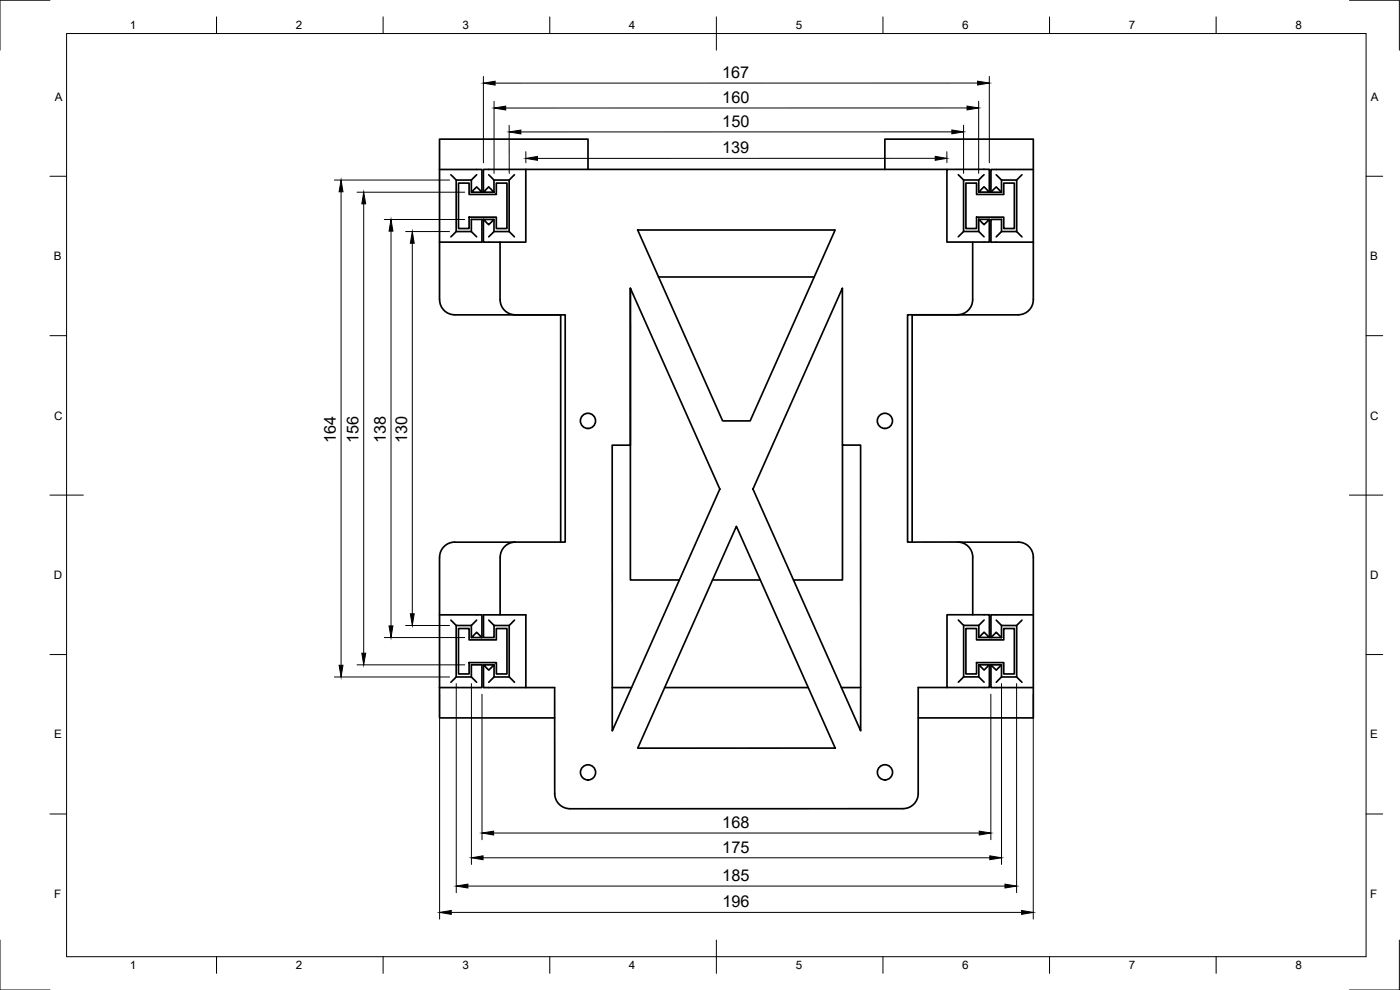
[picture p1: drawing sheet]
<svg xmlns="http://www.w3.org/2000/svg" width="420mm" height="297mm" viewBox="0 0 420 297" stroke-linecap="round" stroke-linejoin="round" font-family="sans-serif">
<!-- layer: Visible -->
<g fill="none" stroke="#000" stroke-width=".51">
<path d="M131.9 50.8h12.7v6.9M131.9 50.8v39.1M135.3 52.4l1.6 1.6h4.6M136.9 54v15.5l-1.6 1.6M137.6 54.9h3.2v3.4h8.1v-3.4h3.2v13.7h-3.2v-3.4h-8.1v3.4h-3.2zM141.5 54v3.7M141.5 57.6l1.5-1.5 1.6 1.6zM143 52.4l-1.5 1.6M145.1 57.7v-6.9h12.7v21.9h-12.7v-6.9M145.1 57.6l1.6-1.5 1.6 1.6zM146.7 52.4l1.6 1.6h4.5M148.3 54v3.7"/>
<path d="M154.4 52.4l-1.6 1.6v15.5M157.8 50.8h126.4M176.5 50.8v-9.1h-44.6v9.1M265.6 50.8v-9.1h44.5v9.1M287.6 52.4l1.6 1.6h4.5M289.2 54v15.5l-1.6 1.5M289.9 54.9h3.2v3.4h8.1v-3.4h3.2v13.7h-3.2v-3.4h-8.1v3.4h-3.2zM293.8 57.6l1.5-1.6 1.6 1.6zM295.3 52.4l-1.6 1.6v3.6M296.9 57.6v-6.8h-12.7v21.8h12.7v-6.8M297.4 57.7l1.6-1.6 1.6 1.6M297.4 57.7h3.2"/>
<path d="M299 52.4l1.6 1.6h4.5M300.6 54v3.7M306.7 52.4l-1.6 1.6v15.5M310.1 50.8h-12.7v6.9M310.1 50.8v39.1M136.9 69.5h4.6l1.5 1.6M141.5 69.5v-3.7h3.1v6.9h-12.7M145.1 65.8h3.2l-1.6 1.6zM148.3 65.8v3.7l-1.6 1.6M148.3 69.5h4.5l1.6 1.6M150.1 72.7v17.2M191.4 69h59.2l-25.5 57.3h-8.2z"/>
<path d="M289.2 69.5h4.5l1.6 1.5M291.9 72.6v17.3a4.6 4.6 0 0 1-4.5 4.6h-15v68.2l15-.1a4.5 4.5 0 0 1 4.5 4.6v17.3M293.7 65.8h3.2l-1.6 1.6zM293.7 65.8v3.7M299 71.1l1.6-1.6h4.5l1.6 1.6M300.6 69.5v-3.7h-3.2v6.9h12.7M131.9 89.9a4.5 4.5 0 0 0 4.6 4.6h31.8v68.2M150.1 89.9a4.5 4.5 0 0 0 4.5 4.6h15v68.2h-15a4.5 4.5 0 0 0-4.5 4.5M189.2 86.5l26.8 60.2-32.3 72.6v-85.7h5.5zM189.2 86.5v87.5h14.7M197.6 83.1h46.7M252.8 86.5v47h5.5v85.8l-32.3-72.6z"/>
<path d="M310.1 89.9a4.6 4.6 0 0 1-4.5 4.6h-31.9v68.2M252.8 133.5v40.5h-14.7M221 157.9l29.7 66.6h-59.3zM131.9 167.2v39.1M150.1 167.2v17.3M154.5 162.7h-18a4.5 4.5 0 0 0-4.6 4.5M213.8 174h14.4M287.8 162.7h17.8a4.5 4.5 0 0 1 4.5 4.5M310.1 167.2v48.2h-34.5M131.9 184.5h12.7v6.8M135.3 186.1l1.6 1.6h4.6M136.9 187.7v15.4l-1.6 1.6"/>
<path d="M137.6 188.6h3.2v3.4h8.1v-3.4h3.2v13.6h-3.1v-3.4h-8.2v3.4h-3.2zM141.5 191.3l1.5-1.6 1.6 1.6zM141.5 187.7v3.6M143 186.1l-1.5 1.6M145.1 199.5h3.2l-1.6 1.6zM146.7 186.1l1.6 1.6h4.5M148.3 187.7v3.6h-3.2v-6.8h12.7v21.8h-12.7v-6.8M148.3 199.5v3.6l-1.6 1.6M154.4 186.1l-1.6 1.6v15.4M287.6 186l1.6 1.6h4.6M289.2 187.6v15.5l-1.6 1.6M289.9 188.6h3.2v3.4h8.1v-3.4h3.2v13.6h-3.2v-3.4h-8.1v3.4h-3.2z"/>
<path d="M293.8 191.3l1.5-1.6 1.6 1.6zM293.8 199.5h3.1l-1.6 1.5zM293.8 199.5v3.6M295.3 186l-1.5 1.6v3.7M296.9 191.3v-6.8h-12.7v21.8h12.7v-6.8M297.4 199.5l1.6 1.6 1.6-1.6M297.4 199.5v6.8h12.7M297.4 191.3l1.6-1.6 1.6 1.6M297.4 191.3h3.2M297.4 199.5h3.2M299 186.1l1.6 1.6h4.5M300.6 199.5v3.6l-1.6 1.6"/>
<path d="M300.6 187.7v3.6M306.7 186.1l-1.6 1.6v15.4M310.1 184.5h-12.7v6.8M131.9 206.3v9.1h34.6M136.9 203.1h4.6l1.5 1.6M141.5 203.1v-3.6h3.1v6.8h-12.7M148.3 203.1h4.5l1.6 1.6M157.8 206.3h8.7v31.8M183.7 206.3h5.8M199.5 206.3h43.1M252.5 206.3h5.8M284.2 206.3h-8.6v31.8a4.5 4.5 0 0 1-4.6 4.5l-100 .1a4.6 4.6 0 0 1-4.5-4.6"/>
<path d="M289.2 203.1h4.6l1.5 1.6M300.6 203.1h4.5l1.6 1.6"/>
<circle cx="176.5" cy="126.3" r="2.28"/>
<circle cx="265.6" cy="126.3" r="2.28"/>
<circle cx="176.5" cy="231.8" r="2.28"/>
<circle cx="265.6" cy="231.7" r="2.28"/>
</g>
<!-- layer: Border -->
<g fill="none" stroke="#000" stroke-width=".3">
<path d="M15 .1h-15v15M20 10.1h390v276.9h-390zM65 5.1v5M115 5.1v5M165 5.1v5M215 5.1v10M265 5.1v5M315 5.1v5M365 5.1v5M405 .1h15v15M15 52.9h5M410 52.9h5"/>
<path d="M15 100.7h5M410 100.7h5M15 148.6h10M405 148.6h10M15 196.4h5M410 196.4h5M15 244.2h5M410 244.2h5M0 282.1v14.9h15M65 287v5M115 287v5M165 287v5"/>
<path d="M215 282.1v9.9M265 287v5M315 287v5M365 287v5M420 282.1v14.9h-15"/>
</g>
<!-- layer: Dimensions -->
<g fill="none" stroke="#000" stroke-width=".3">
<path d="M145.1 23v25.8M148.3 30.4v21.6M152.8 37.6v14.4M285.7 39.6h-129.4M289.2 37.6v14.4M290.2 32.4h-138.4M293.4 24.9h-144.8M293.7 30.4v21.6M296.9 22.9v25.9M100.4 54h34.5M102.4 57.5v142.1M107.2 57.7h32.3"/>
<path d="M157.8 45.5v3.3M280.7 47.5h-119.4M284.2 45.5v3.3M109.2 61.2v134.8M115.3 65.9h24.2M117.3 69.3v118.5M121.7 69.5h13.2M123.7 73v111.2M107.2 199.5h32.3M115.3 191.3h24.2M121.7 187.7h13.2M100.4 203.1h34.5"/>
<path d="M131.9 208.3v67.5M136.9 205.1v62.8M141.5 205.1v54.3M144.7 208.3v43.7M297.4 208.3v43.7M300.6 205.1v54.3M305.1 205.1v62.8M310.1 208.3v67.5M145 257.4h152.1M148.1 249.9h145.8M135.4 273.8h171.2M140.4 265.9h161.2"/>
</g>
<g fill="#000" stroke="#000" stroke-width=".3">
<path d="M145.1 24.9l3.5-.5v1.1zM148.3 32.4l3.5-.6v1.2zM152.8 39.6l3.5-.6v1.2zM285.7 39l3.5 .6-3.5 .6zM290.2 31.8l3.5 .6-3.5 .6zM293.4 24.3l3.5 .6-3.5 .6zM102.4 54l.5 3.5h-1.1zM157.8 47.5l3.5-.6v1.2zM280.7 46.9l3.5 .6-3.5 .6zM109.2 57.7l.5 3.5h-1.1zM117.3 65.9l.6 3.4h-1.1zM123.7 69.5l.6 3.5h-1.2z"/>
<path d="M101.8 199.6h1.1l-.5 3.5zM108.6 196h1.1l-.5 3.5zM116.8 187.8h1.1l-.6 3.5zM123.1 184.2h1.2l-.6 3.5zM141.5 257.4l3.5-.6v1.1zM144.7 249.9l3.4-.5v1.1zM293.9 249.4l3.5 .5-3.5 .6zM297.1 256.8l3.5 .6-3.5 .5zM131.9 273.8l3.5-.6v1.1zM136.9 265.9l3.5-.6v1.1zM301.6 265.3l3.5 .6-3.5 .5zM306.6 273.2l3.5 .6-3.5 .5z"/>
</g>
<g font-size="4.9">
<text x="216.7" y="23.4">167</text>
<text x="216.8" y="30.8">160</text>
<text x="216.8" y="38">150</text>
<text x="216.7" y="46">139</text>
<text x="100.8" y="132.8" transform="rotate(-90 100.8 132.8)">164</text>
<text x="107.6" y="132.8" transform="rotate(-90 107.6 132.8)">156</text>
<text x="115.8" y="132.8" transform="rotate(-90 115.8 132.8)">138</text>
<text x="122.2" y="132.8" transform="rotate(-90 122.2 132.8)">130</text>
<text x="216.8" y="248.4">168</text>
<text x="216.8" y="255.8">175</text>
<text x="216.8" y="264.3">185</text>
<text x="216.8" y="272.2">196</text>
</g>
<g font-size="3.5">
<text x="39" y="8.8">1</text>
<text x="88.8" y="8.8">2</text>
<text x="138.8" y="8.8">3</text>
<text x="188.7" y="8.8">4</text>
<text x="238.8" y="8.8">5</text>
<text x="288.7" y="8.8">6</text>
<text x="338.8" y="8.8">7</text>
<text x="388.8" y="8.8">8</text>
<text x="16.4" y="30.2">A</text>
<text x="411.4" y="30.2">A</text>
<text x="16.2" y="78">B</text>
<text x="411.2" y="78">B</text>
<text x="16.2" y="125.9">C</text>
<text x="411.2" y="125.9">C</text>
<text x="16.2" y="173.7">D</text>
<text x="411.2" y="173.7">D</text>
<text x="16.2" y="221.6">E</text>
<text x="411.2" y="221.6">E</text>
<text x="16.2" y="269.4">F</text>
<text x="411.2" y="269.4">F</text>
<text x="39" y="290.8">1</text>
<text x="88.8" y="290.8">2</text>
<text x="138.8" y="290.8">3</text>
<text x="188.7" y="290.8">4</text>
<text x="238.8" y="290.8">5</text>
<text x="288.7" y="290.8">6</text>
<text x="338.8" y="290.8">7</text>
<text x="388.8" y="290.8">8</text>
</g>
</svg>
